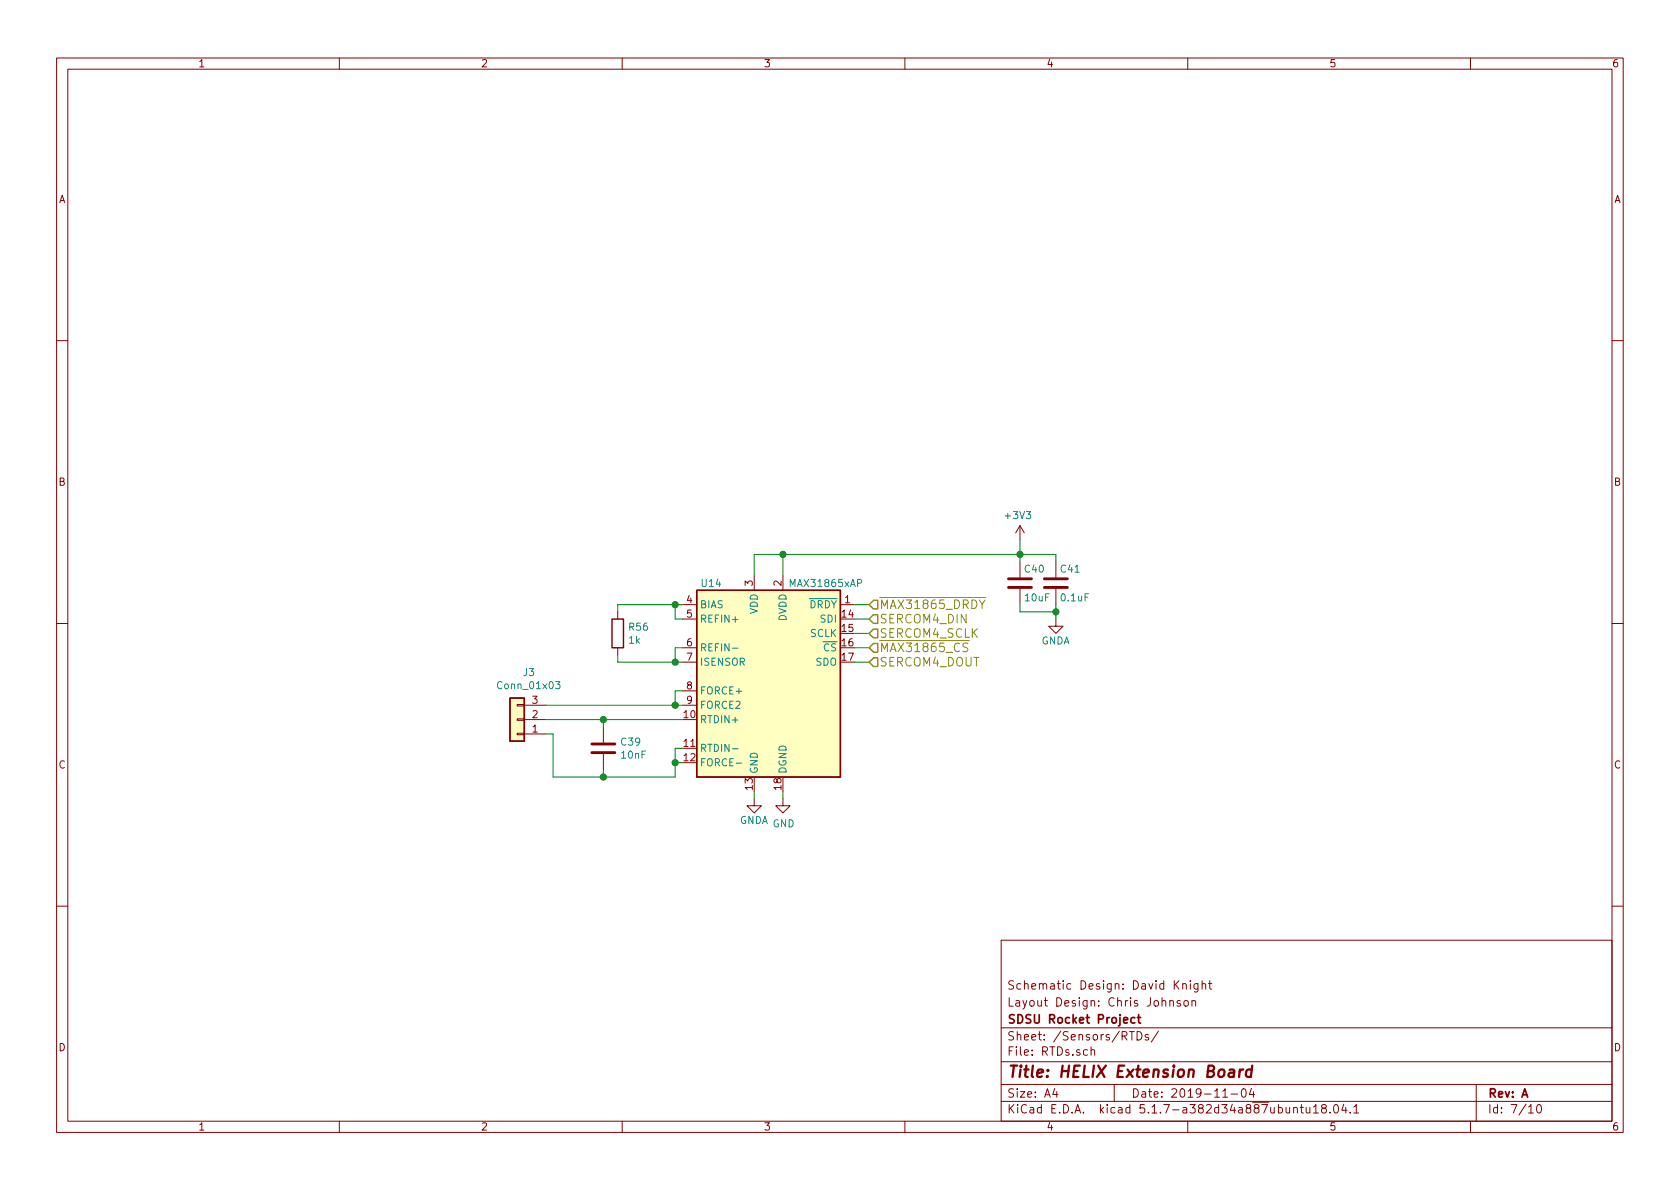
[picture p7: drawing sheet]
<svg xmlns="http://www.w3.org/2000/svg" width="297mm" height="210mm" viewBox="0 0 297 210" stroke-linecap="round" stroke-linejoin="round" font-family="sans-serif">
<g fill="none" stroke="#840000" stroke-width=".18">
<path d="M10 10.3h277v189.9h-277zM12 12.2h273v186.1h-273zM60 10.3v1.9M110 10.3v1.9M160 10.3v1.9M210 10.3v1.9M260 10.3v1.9M10 60.2h2M285 60.2h2M180.3 93l.8 1.2M180.3 93v2.5M180.3 99.3v2.8"/>
<path d="M180.3 93l-.7 1.2M186.7 99.3v2.8M10 110.3h2M109.2 108.2v1.3M109.2 114.5v1.3M120.6 106.9h2.6M120.6 109.5h2.6M120.6 114.5h2.6M120.6 117.1h2.6M133.3 101.8v2.6M138.4 101.8v2.6M148.6 106.9h2.5"/>
<path d="M180.3 104.1v2.8M186.7 109.5v1.2h-1.3l1.3 1.3 1.3-1.3h-1.3M186.7 104.1v2.8M285 110.3h2M91.4 124.6h1.3v.2h-1.3zM91.4 129.7h1.3v.2h-1.3zM91.4 127.1h1.3v.3h-1.3zM92.7 129.8h3.8M92.7 127.2h3.8M92.7 124.7h3.8M106.7 128.5v2.8M106.7 133.3v2.8"/>
<path d="M120.6 124.7h2.6M120.6 122.2h2.6M133.3 141.2v1.3h-1.2l1.2 1.3 1.3-1.3h-1.3M138.4 141.2v1.3h1.3l-1.3 1.3-1.2-1.3h1.2M10 160.2h2M177 166.3h108v32h-108zM206.8 177.1l.2-.2 .4 .1 .1 .9M206.8 176.9v1M208.7 177a.37 .37 0 0 0-.6 .1l.1 .3 .5 .1 .1 .1-.3 .3-.4-.1M209.1 174.1l.2-.2 .4 .1 .1 .9M209.1 173.9v1M209.4 177.1l.2-.2 .4 .2v.7l-.2 .1-.4-.1z"/>
<path d="M210.5 173.4v.2M210.5 173.9v1M210.7 177.1l.1-.1a.37 .37 0 0 1 .6 .1v.8M210.7 176.9v1M211.8 173.9v1.4l-.3 .1h-.3M211.8 174l-.4-.1-.3 .3 .1 .6 .2 .1 .4-.1M212.5 174.1l.1-.1a.37 .37 0 0 1 .6 .1v.8M212.5 173.4v1.5M213.7 173.9h.5M213.9 173.4v1.3l.3 .2M285 160.2h2M60 198.3v1.9"/>
<path d="M110 198.3v1.9M160 198.3v1.9M177 194.8h108M177 191.8h108M177 187.8h108M177 181.8h108M186.5 192.5l-.4 1h1M186.8 193v1M192.9 185.7l.2-.1 .4 .1v.9M192.9 185.1v1.5M197 191.8v3M199.7 182.4h.9"/>
<path d="M200.1 182.4v1.5M201 182.4a.76 .76 0 0 1 .9 .8 .76 .76 0 0 1-.9 .7zM203 183a.37 .37 0 0 0-.5 .1v.3l.5 .1 .1 .1-.2 .3-.4-.1M204.8 182.3l-1.2 2M210 198.3v1.9M216.2 194h.8M217.7 193.5h1.1M219.6 192.7l.4-.2a.94 .94 0 0 1 0 1.5 .82 .82 0 0 1-.4-1.3zM221.3 192.5l-.4 1h.9M221.6 193v1M228.7 196l.1-.1a.37 .37 0 0 1 .6 .1v.8M228.7 195.8v1"/>
<path d="M229.9 195.8h.6M230.1 195.3v1.3l.4 .2M230.9 195.8v.8a.39 .39 0 0 0 .7 .1M231.6 195.8v1M232.2 195.8l.5-.5v1.5M232.2 196.8h.9M233.9 196l-.2-.3v-.2l.2-.2 .5 .1 .1 .2-.1 .2-.6 .2a.48 .48 0 0 0-.1 .7l.2 .1 .5-.1a.48 .48 0 0 0-.2-.7M235.2 196.7v.1M235.9 195.5l.2-.2a.81 .81 0 0 1 .6 .6 .81 .81 0 0 1-.3 .8l-.1 .1a.79 .79 0 0 1-.4-1.3zM237.6 195.2l-.4 1.1h1M237.9 195.8v1M238.7 196.7v.1"/>
<path d="M239.4 195.8l.4-.5v1.5M239.4 196.8h.8M260 198.3v1.9M261 191.8v6.5M270.3 195.8l.4-.5v1.5M270.3 196.8h.8M271.8 195.5l.4-.2a.94 .94 0 0 1 0 1.5 .79 .79 0 0 1-.4-1.3z"/>
</g>
<path d="M217.4 189.2h.8l-.1 1.2M218.2 189.6l-.6 .1a.4 .4 0 0 0-.4 .3 .4 .4 0 0 0 .2 .4l.7-.1M219.2 189.1l-.1 1.3M219.8 189.1a.55 .55 0 0 0-.6 .4M221.3 189.2a.73 .73 0 0 0-.9 .1l-.1 .8v.2l.3 .1 .6-.1M221.4 188.4l-.2 2" fill="none" stroke="#840000" stroke-width=".41"/>
<path d="M201.1 179.9h.6M201.3 179.4v1.3l.4 .2M200.7 180l-.5-.1-.3 .3 .1 .6 .2 .1 .5-.1" fill="none" stroke="#840000" stroke-width=".3"/>
<g fill="#ffffc2" stroke="#ffffc2" stroke-width=".18">
<path d="M90.2 123.4h2.5v7.7h-2.5z"/>
<path d="M123.2 104.4h25.4v33h-25.4z"/>
</g>
<path d="M108.2 109.5h2v5h-2zM123.2 104.4h25.4v33h-25.4zM90.2 123.4h2.5v7.7h-2.5z" fill="none" stroke="#840000" stroke-width=".25"/>
<path d="M129.5 114.6h1M98.2 120.5h.8l-.4 .5 .4 .1-.1 .6-.5 .1-.2-.1M129.5 132.4h1M130.2 134.9h.9" fill="none" stroke="#008484" stroke-width=".18"/>
<path d="M178.3 103.9h4.1M178.3 102.4h4.1M184.7 103.9h4M184.7 102.4h4M104.6 133.1h4.1M104.6 131.6h4.1" fill="none" stroke="#840000" stroke-width=".51"/>
<g fill="none" stroke="#008400" stroke-width=".18">
<path d="M138.4 98v3.8M180.3 95.5v3.8M186.7 99.3v-1.3h-53.4v3.8M109.2 115.8v1.3h11.4M119.4 106.9v2.6h1.2M120.6 114.5h-1.2v2.6M120.6 106.9h-11.4v1.3M151.1 106.9h2.6M151.1 117.1h2.6M151.1 109.5h2.6M151.1 112h2.6M151.1 114.5h2.6"/>
<path d="M180.3 106.9v1.3h6.4M186.7 106.9v2.6M96.5 129.8h1.3v7.6h21.6v-5.1h1.2M96.5 124.7h24.1M96.5 127.2h24.1M106.7 127.2v1.3M106.7 136.1v1.3M119.4 134.9h1.2M120.6 122.2h-1.2v2.5M133.3 139.9v1.3M138.4 139.9v1.3"/>
</g>
<path d="M154.4 108.7h.8v1.5h-.8l-.7-.7zM154.4 113.8h.8v1.5h-.8l-.7-.8zM154.4 111.2h.8v1.6h-.8l-.7-.8zM154.4 116.3h.8v1.6h-.8l-.7-.8zM154.4 106.2h.8v1.5h-.8l-.7-.8z" fill="none" stroke="#848400" stroke-width=".25"/>
<path d="M171.1 113.8a.68 .68 0 0 0-.8 0v.5l.7 .3 .1 .3-.3 .3h-.5M173 105.7h1.3M173.2 106.1l.5 .8 .5-.8" fill="none" stroke="#848400" stroke-width=".18"/>
<g fill="#008400" stroke="#008400" stroke-width=".25">
<circle cx="180.3" cy="98" r=".51"/>
<circle cx="119.4" cy="106.9" r=".51"/>
<circle cx="119.4" cy="124.7" r=".51"/>
<circle cx="186.7" cy="108.2" r=".51"/>
<circle cx="106.7" cy="137.4" r=".51"/>
<circle cx="106.7" cy="127.2" r=".51"/>
<circle cx="119.4" cy="117.1" r=".51"/>
<circle cx="119.4" cy="134.9" r=".51"/>
<circle cx="138.4" cy="98" r=".51"/>
</g>
<text font-size="2.8" fill="#840000" x="178" y="190.5">Title: HELIX Extension Board</text>
<g font-size="2.1" fill="#848400">
<text x="155.4" y="107.7">MAX31865_DRDY</text>
<text x="155.4" y="110.2">SERCOM4_DIN</text>
<text x="155.4" y="112.8">SERCOM4_SCLK</text>
<text x="155.4" y="115.3">MAX31865_CS</text>
<text x="155.4" y="117.9">SERCOM4_DOUT</text>
</g>
<g font-size="2.1" fill="#840000">
<text x="178" y="178">Layout Design: Chris Johnson</text>
<text x="178" y="175">Schematic Design: David Knight</text>
<text x="178" y="184">Sheet: /Sensors/RTDs/</text>
<text x="178" y="181">SDSU Rocket Project</text>
<text x="178" y="186.7">File: RTDs.sch</text>
<text x="178" y="196.9">KiCad E.D.A. kicad 5.1.7-a382d34a887ubuntu18.04.1</text>
<text x="178" y="194.1">Size: A4</text>
<text x="200" y="194.1">Date: 2019-11-04</text>
<text x="263" y="194.1">Rev: A</text>
<text x="263" y="196.9">Id: 7/10</text>
</g>
<g font-size="1.8" fill="#840000">
<text x="35" y="11.9">1</text>
<text x="85" y="11.9">2</text>
<text x="135" y="11.9">3</text>
<text x="185" y="11.9">4</text>
<text x="235" y="11.9">5</text>
<text x="285" y="11.9">6</text>
<text x="10.4" y="35.9">A</text>
<text x="285.4" y="35.9">A</text>
<text x="10.4" y="85.9">B</text>
<text x="285.4" y="85.9">B</text>
<text x="121.4" y="106.7">4</text>
<text x="133.1" y="103.6" transform="rotate(-90 133.1 103.6)">3</text>
<text x="138.2" y="103.6" transform="rotate(-90 138.2 103.6)">2</text>
<text x="149.4" y="106.7">1</text>
<text x="121.4" y="109.2">5</text>
<text x="148.9" y="109.2">14</text>
<text x="148.9" y="111.8">15</text>
<text x="121.4" y="114.3">6</text>
<text x="121.4" y="116.8">7</text>
<text x="148.9" y="114.3">16</text>
<text x="148.9" y="116.8">17</text>
<text x="94.1" y="124.5">3</text>
<text x="121.4" y="121.9">8</text>
<text x="121.4" y="124.5">9</text>
<text x="94.1" y="129.5">1</text>
<text x="94.1" y="127">2</text>
<text x="121" y="127">10</text>
<text x="10.4" y="135.9">C</text>
<text x="121" y="132.1">11</text>
<text x="121" y="134.6">12</text>
<text x="285.4" y="135.9">C</text>
<text x="133.1" y="139.6" transform="rotate(-90 133.1 139.6)">13</text>
<text x="138.2" y="139.6" transform="rotate(-90 138.2 139.6)">18</text>
<text x="10.4" y="185.9">D</text>
<text x="285.4" y="185.9">D</text>
<text x="35" y="199.9">1</text>
<text x="85" y="199.9">2</text>
<text x="135" y="199.9">3</text>
<text x="185" y="199.9">4</text>
<text x="235" y="199.9">5</text>
<text x="285" y="199.9">6</text>
</g>
<g font-size="1.8" fill="#008484">
<text x="177.9" y="91.8">+3V3</text>
<text x="181.3" y="101.3">C40</text>
<text x="187.6" y="101.3">C41</text>
<text x="123.7" y="107.6">BIAS</text>
<text x="124.1" y="103.8">U14</text>
<text x="139.9" y="103.8">MAX31865xAP</text>
<text x="143.1" y="107.6">DRDY</text>
<text x="181.3" y="106.3">10uF</text>
<text x="187.7" y="106.3">0.1uF</text>
<text x="111.2" y="113.8">1k</text>
<text x="111.3" y="111.5">R56</text>
<text x="123.7" y="110.1">REFIN+</text>
<text x="134" y="108.6" transform="rotate(-90 134 108.6)">VDD</text>
<text x="139.1" y="109.9" transform="rotate(-90 139.1 109.9)">DVDD</text>
<text x="143.3" y="112.6">SCLK</text>
<text x="145.1" y="110.1">SDI</text>
<text x="184.1" y="114">GNDA</text>
<text x="92.6" y="119.6">J3</text>
<text x="123.7" y="115.2">REFIN-</text>
<text x="123.7" y="117.7">ISENSOR</text>
<text x="144.2" y="117.7">SDO</text>
<text x="145.6" y="115.2">CS</text>
<text x="88.3" y="121.9">Conn_01x03</text>
<text x="123.7" y="122.8">FORCE+</text>
<text x="123.7" y="125.3">FORCE2</text>
<text x="109.9" y="131.8">C39</text>
<text x="123.7" y="127.9">RTDIN+</text>
<text x="109.9" y="134.2">10nF</text>
<text x="123.7" y="133">RTDIN-</text>
<text x="123.7" y="135.5">FORCE-</text>
<text x="134" y="136.9" transform="rotate(-90 134 136.9)">GND</text>
<text x="139.1" y="136.9" transform="rotate(-90 139.1 136.9)">DGND</text>
<text x="130.7" y="145.7">GNDA</text>
<text x="136.6" y="146.3">GND</text>
</g>
</svg>
